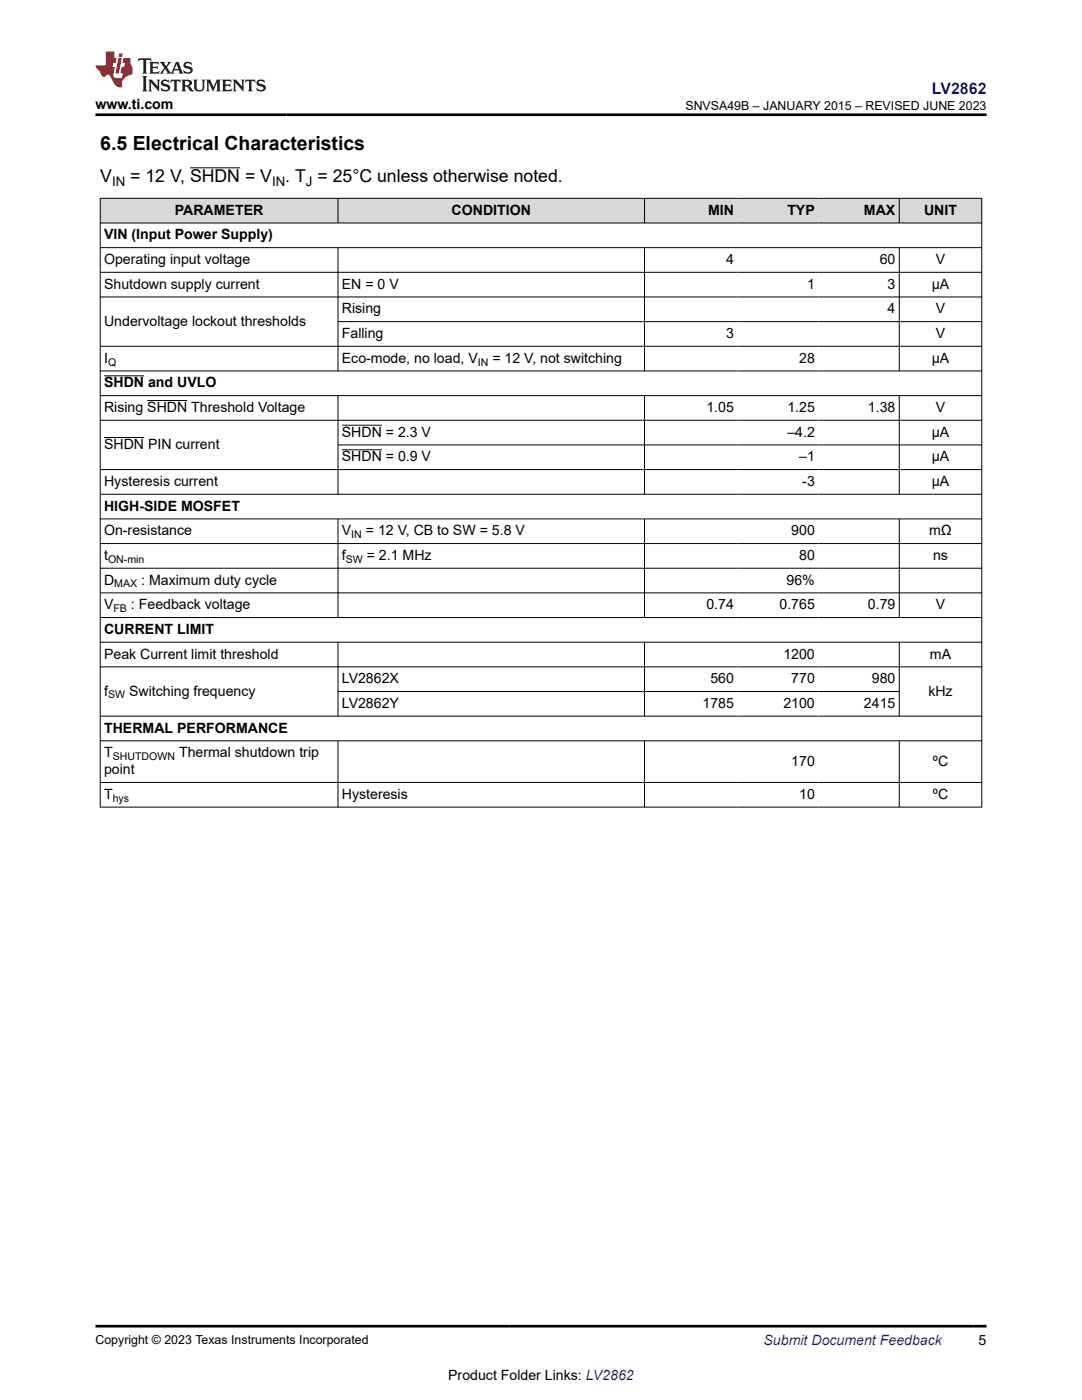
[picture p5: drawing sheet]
<svg xmlns="http://www.w3.org/2000/svg" width="216mm" height="279mm" viewBox="0 0 216 279" stroke-linecap="round" stroke-linejoin="round" font-family="sans-serif">
<path d="M37.9 33.5h10" fill="none" stroke="#000" stroke-width=".2"/>
<g fill="#d8d8d8">
<path d="M20 39.6h175.9v4.9h-175.9z" fill-rule="evenodd"/>
<path d="M20.1 39.6h47.3v4.8h-47.3z" fill-rule="evenodd"/>
<path d="M67.5 39.6h61v4.8h-61z" fill-rule="evenodd"/>
<path d="M128.7 39.6h18.5v4.8h-18.5z" fill-rule="evenodd"/>
<path d="M147.2 39.6h16.1v4.8h-16.1z" fill-rule="evenodd"/>
<path d="M163.3 39.6h16.1v4.8h-16.1z" fill-rule="evenodd"/>
<path d="M179.5 39.6h16.3v4.8h-16.3z" fill-rule="evenodd"/>
</g>
<g fill="none" stroke="#000" stroke-width=".2">
<path d="M19.9 39.6h176.1M20 39.5v121.6M67.4 39.5v5.1M128.6 39.5v5.1M179.4 39.5v5.1M195.9 39.5v121.6M19.9 44.5h176.1M19.9 49.4h176.1M19.9 54.3h176.1M19.9 59.3h176.1M67.4 49.4v24.7M128.6 49.4v24.7"/>
<path d="M179.4 49.4v24.7M19.9 69.1h176.1M19.9 74h176.1M19.9 79h176.1M20.8 75h8M29.4 79.9h8M67.4 79v19.7M67.4 64.2h128.6M128.6 79v19.7M179.4 79v19.7M19.9 83.9h176.1M19.9 93.7h176.1"/>
<path d="M19.9 98.6h176.1M20.8 87.3h8M67.4 88.8h128.6M68.2 84.9h8M68.2 89.8h8M19.9 103.6h176.1M19.9 108.5h176.1M19.9 113.4h176.1M19.9 118.3h176.1M67.4 103.6v19.7M128.6 103.6v19.7M179.4 103.6v19.7"/>
<path d="M19.9 123.2h176.1M19.9 128.2h176.1M19.9 133.1h176.1M67.4 128.2v14.8M67.4 138h112.1M128.6 128.2v14.8M179.4 128.2v14.8M19.9 142.9h176.1M19.9 147.8h176.1M19.9 156.2h176.1M67.4 147.8v13.3M128.6 147.8v13.3"/>
<path d="M179.4 147.8v13.3M19.9 161.1h176.1"/>
</g>
<path d="M27.7 11.6l-.2 .6 .5-.2h.6v.1v2.2l-.2 .4h1l-.2-.4v-2.2v-.1h.5l.5 .2-.1-.6zM29.8 12.4l.2 .3v1.6l-.2 .4h1.9l.1-.6a1.08 1.08 0 0 1-1.3 .2v-.7h.6l.4 .2v-.7l-.4 .2h-.6v-.5l.2-.2a1 1 0 0 1 1 .3l-.1-.5zM31.8 12.4l1 1.1-1 1.2h.9l-.2-.2 .4-.8 .5 .8-.2 .2h1.6l-.2-.2 .1-.5h1l.1 .5-.1 .2h.9l-.2-.4-.8-1.9h-.5l-1 2.1-.8-1.1 .9-1h-.8l.2 .2-.5 .6-.3-.6 .1-.2zM35.2 12.8l.4 1h-.8zM36.8 12.5a.65 .65 0 0 0-.2 .7 .65 .65 0 0 0 .6 .5l.7 .1 .1 .3a.79 .79 0 0 1-.7 .4 .79 .79 0 0 1-.7-.5l.1 .7 .2-.1a.93 .93 0 0 0 1.1 0 .93 .93 0 0 0 .4-.9 1.46 1.46 0 0 0-1.2-.6l-.1-.3a1.09 1.09 0 0 1 1.2 .2l-.2-.6-.1 .1-.6-.2zM28.4 15.2l.2 .4v2.2l-.2 .4h1l-.2-.4v-2.2l.2-.4zM29.6 15.9l.2 .4v1.5l-.2 .4h.8l-.3-.4v-1.3l1.7 1.8v-2l.2-.4h-.8l.2 .2 .1 1.1-1.2-1.3zM32.3 16a.65 .65 0 0 0-.2 .8 .65 .65 0 0 0 .7 .4l.6 .2 .1 .2a.79 .79 0 0 1-.7 .4 .79 .79 0 0 1-.7-.5l.1 .7 .2-.1a.93 .93 0 0 0 1.1 .1 .93 .93 0 0 0 .4-1 1.46 1.46 0 0 0-1.2-.5l-.1-.4a1.09 1.09 0 0 1 1.2 .2l-.2-.6-.1 .1-.6-.1zM34.1 15.9l-.1 .6a.63 .63 0 0 1 .7-.3l.1 1.6-.3 .4h1l-.2-.4v-1.6a.66 .66 0 0 1 .8 .3l-.1-.6zM36.2 15.9l.2 .4v1.5l-.2 .4h.9l-.2-.2v-.7h.5l.1 .2a.79 .79 0 0 0 1.2 .6l-1-.9a.61 .61 0 0 0 .6-.6 .61 .61 0 0 0-.5-.7zM36.9 16.2h.2a.47 .47 0 0 1 .5 .1 .47 .47 0 0 1 .1 .5l-.2 .1-.6 .1zM38.5 15.9l.2 .2a2.27 2.27 0 0 0 .4 2 1.04 1.04 0 0 0 1.7-.7v-1.3l.2-.2h-.8l.2 .4v1.1a.6 .6 0 0 1-.6 .6 .6 .6 0 0 1-.6-.6v-1.1l.3-.4zM41.1 15.9l.2 .4v1.5l-.2 .4h.7l-.2-.4v-1.4l.9 1.9 .8-1.9v1.4l-.2 .4h1l-.3-.4v-1.5l.3-.4h-.8l-.7 1.5-.7-1.5zM44.3 15.9l.2 .4v1.5l-.2 .4h1.9l.1-.6a1.09 1.09 0 0 1-1.3 .2v-.7h.6l.4 .2v-.6l-.4 .2h-.6v-.6l.2-.1a1.01 1.01 0 0 1 1 .3l-.1-.6zM46.4 15.9l.3 .4v1.5l-.3 .4h.8l-.2-.4v-1.3l1.6 1.8v-2l.2-.4h-.7l.2 .2v1.1l-1.2-1.3zM49 15.9l-.1 .6a.63 .63 0 0 1 .8-.3v1.6l-.3 .4h1l-.2-.4v-1.6a.66 .66 0 0 1 .8 .3l-.1-.6zM51.4 16a.65 .65 0 0 0-.2 .8 .65 .65 0 0 0 .6 .4l.6 .2 .2 .2a.79 .79 0 0 1-.8 .4 .79 .79 0 0 1-.6-.5l.1 .7 .2-.1a.93 .93 0 0 0 1 .1 .93 .93 0 0 0 .5-1 1.46 1.46 0 0 0-1.3-.5l-.1-.4a1.09 1.09 0 0 1 1.3 .2l-.2-.6-.2 .1-.5-.1z" fill="#231f20"/>
<path d="M21.1 10.3v2.7h-2.1l.1 .4 .9 1a.95 .95 0 0 0 .9 .9 .59 .59 0 0 1 .6-.4 .59 .59 0 0 1 .5 .3l.4 .8a1.59 1.59 0 0 0 2.1 1.4 1.61 1.61 0 0 1 1-2.3l1-.3-.1-1.5a1.59 1.59 0 0 1-.4-1.7h-1.4l-.2 .9h.5l-.1 .9h-.5l-.2 .9v.3l.4 .1-.2 .9h-.6a.73 .73 0 0 1-1.1-.7l.3-1.5h-.5l.2-.9h.5l.2-.9h-.5v-1.3zM23.6 11.6l-.6 3.1h.7l.6-3.1zM23.8 10.7l-.1 .6h.7l.1-.6z" fill="#ed1c24"/>
<path d="M19 22.9h177.8M19 264.7h177.8" fill="none" stroke="#000" stroke-width=".53"/>
<text font-size="3.9" x="20" y="29.9">6.5 Electrical Characteristics</text>
<g font-size="3.5">
<text x="20" y="36.4">V</text>
<text x="26" y="36.4">= 12 V, SHDN = V</text>
<text x="56.9" y="36.4">. T = 25°C unless otherwise noted.</text>
</g>
<text font-size="3.2" fill="#00f" x="186" y="18.7">LV2862</text>
<g font-size="2.8">
<text x="19" y="21.8">www.ti.com</text>
<text x="20.8" y="47.8">VIN (Input Power Supply)</text>
<text x="34.9" y="42.9">PARAMETER</text>
<text x="90.1" y="42.9">CONDITION</text>
<text x="141.3" y="42.9">MIN</text>
<text x="157.1" y="42.9">TYP</text>
<text x="172.4" y="42.9">MAX</text>
<text x="184.4" y="42.9">UNIT</text>
<text x="20.8" y="52.7">Operating input voltage</text>
<text x="144.9" y="52.7">4</text>
<text x="175.5" y="52.7">60</text>
<text x="186.7" y="52.7">V</text>
<text x="20.8" y="57.6">Shutdown supply current</text>
<text x="68.2" y="57.6">EN = 0 V</text>
<text x="161" y="57.6">1</text>
<text x="177.1" y="57.6">3</text>
<text x="185.9" y="57.6">µA</text>
<text x="20.8" y="65">Undervoltage lockout thresholds</text>
<text x="68.2" y="62.5">Rising</text>
<text x="177.1" y="62.5">4</text>
<text x="186.7" y="62.5">V</text>
<text x="68.2" y="67.5">Falling</text>
<text x="144.9" y="67.5">3</text>
<text x="186.7" y="67.5">V</text>
<text x="20.8" y="72.4">I</text>
<text x="20.8" y="77.3">SHDN and UVLO</text>
<text x="68.2" y="72.4">Eco-mode, no load, V</text>
<text x="98.3" y="72.4">= 12 V, not switching</text>
<text x="159.5" y="72.4">28</text>
<text x="185.9" y="72.4">µA</text>
<text x="20.8" y="82.2">Rising SHDN Threshold Voltage</text>
<text x="141" y="82.2">1.05</text>
<text x="157.1" y="82.2">1.25</text>
<text x="173.2" y="82.2">1.38</text>
<text x="186.7" y="82.2">V</text>
<text x="20.8" y="89.6">SHDN PIN current</text>
<text x="68.2" y="87.1">SHDN = 2.3 V</text>
<text x="157.1" y="87.1">–4.2</text>
<text x="185.9" y="87.1">µA</text>
<text x="68.2" y="92.1">SHDN = 0.9 V</text>
<text x="159.5" y="92.1">–1</text>
<text x="185.9" y="92.1">µA</text>
<text x="20.8" y="97">Hysteresis current</text>
<text x="20.8" y="101.9">HIGH-SIDE MOSFET</text>
<text x="160.1" y="97">-3</text>
<text x="185.9" y="97">µA</text>
<text x="20.8" y="106.8">On-resistance</text>
<text x="68.2" y="106.8">V</text>
<text x="73" y="106.8">= 12 V, CB to SW = 5.8 V</text>
<text x="157.9" y="106.8">900</text>
<text x="185.4" y="106.8">mΩ</text>
<text x="20.8" y="111.8">t</text>
<text x="68.2" y="111.8">f</text>
<text x="73.2" y="111.8">= 2.1 MHz</text>
<text x="159.5" y="111.8">80</text>
<text x="186.2" y="111.8">ns</text>
<text x="20.8" y="116.7">D</text>
<text x="28.2" y="116.7">: Maximum duty cycle</text>
<text x="156.9" y="116.7">96%</text>
<text x="20.8" y="121.6">V</text>
<text x="26.1" y="121.6">: Feedback voltage</text>
<text x="141" y="121.6">0.74</text>
<text x="155.5" y="121.6">0.765</text>
<text x="173.2" y="121.6">0.79</text>
<text x="186.7" y="121.6">V</text>
<text x="20.8" y="126.5">CURRENT LIMIT</text>
<text x="20.8" y="131.4">Peak Current limit threshold</text>
<text x="156.3" y="131.4">1200</text>
<text x="185.6" y="131.4">mA</text>
<text x="68.2" y="136.4">LV2862X</text>
<text x="141.7" y="136.4">560</text>
<text x="157.9" y="136.4">770</text>
<text x="174" y="136.4">980</text>
<text x="20.8" y="138.8">f</text>
<text x="25.7" y="138.8">Switching frequency</text>
<text x="68.2" y="141.3">LV2862Y</text>
<text x="140.2" y="141.3">1785</text>
<text x="156.3" y="141.3">2100</text>
<text x="172.4" y="141.3">2415</text>
<text x="185.2" y="138.8">kHz</text>
<text x="20.8" y="146.2">THERMAL PERFORMANCE</text>
<text x="20.8" y="151.1">T</text>
<text x="20.8" y="154.5">point</text>
<text x="35.7" y="151.1">Thermal shutdown trip</text>
<text x="157.9" y="152.8">170</text>
<text x="186.1" y="152.8">ºC</text>
<text x="20.8" y="159.4">T</text>
<text x="68.2" y="159.4">Hysteresis</text>
<text x="159.5" y="159.4">10</text>
<text x="186.1" y="159.4">ºC</text>
<text x="195.3" y="268.5">5</text>
<text x="89.4" y="275.3">Product Folder Links: LV2862</text>
</g>
<text font-size="2.8" fill="#00f" x="152.4" y="268.5">Submit Document Feedback</text>
<g font-size="2.6">
<text x="22.4" y="37.1">IN</text>
<text x="54.3" y="37.1">IN</text>
<text x="61" y="37.1">J</text>
</g>
<g font-size="2.5">
<text x="136.8" y="21.9">SNVSA49B – JANUARY 2015 – REVISED JUNE 2023</text>
<text x="19" y="268.2">Copyright © 2023 Texas Instruments Incorporated</text>
</g>
<g font-size="2.1">
<text x="21.6" y="72.9">Q</text>
<text x="95.4" y="72.9">IN</text>
<text x="70.1" y="107.4">IN</text>
<text x="21.6" y="112.3">ON-min</text>
<text x="69" y="112.3">SW</text>
<text x="22.8" y="117.2">MAX</text>
<text x="22.6" y="122.2">FB</text>
<text x="21.6" y="139.4">SW</text>
<text x="22.5" y="151.7">SHUTDOWN</text>
<text x="22.5" y="160">hys</text>
</g>
</svg>
